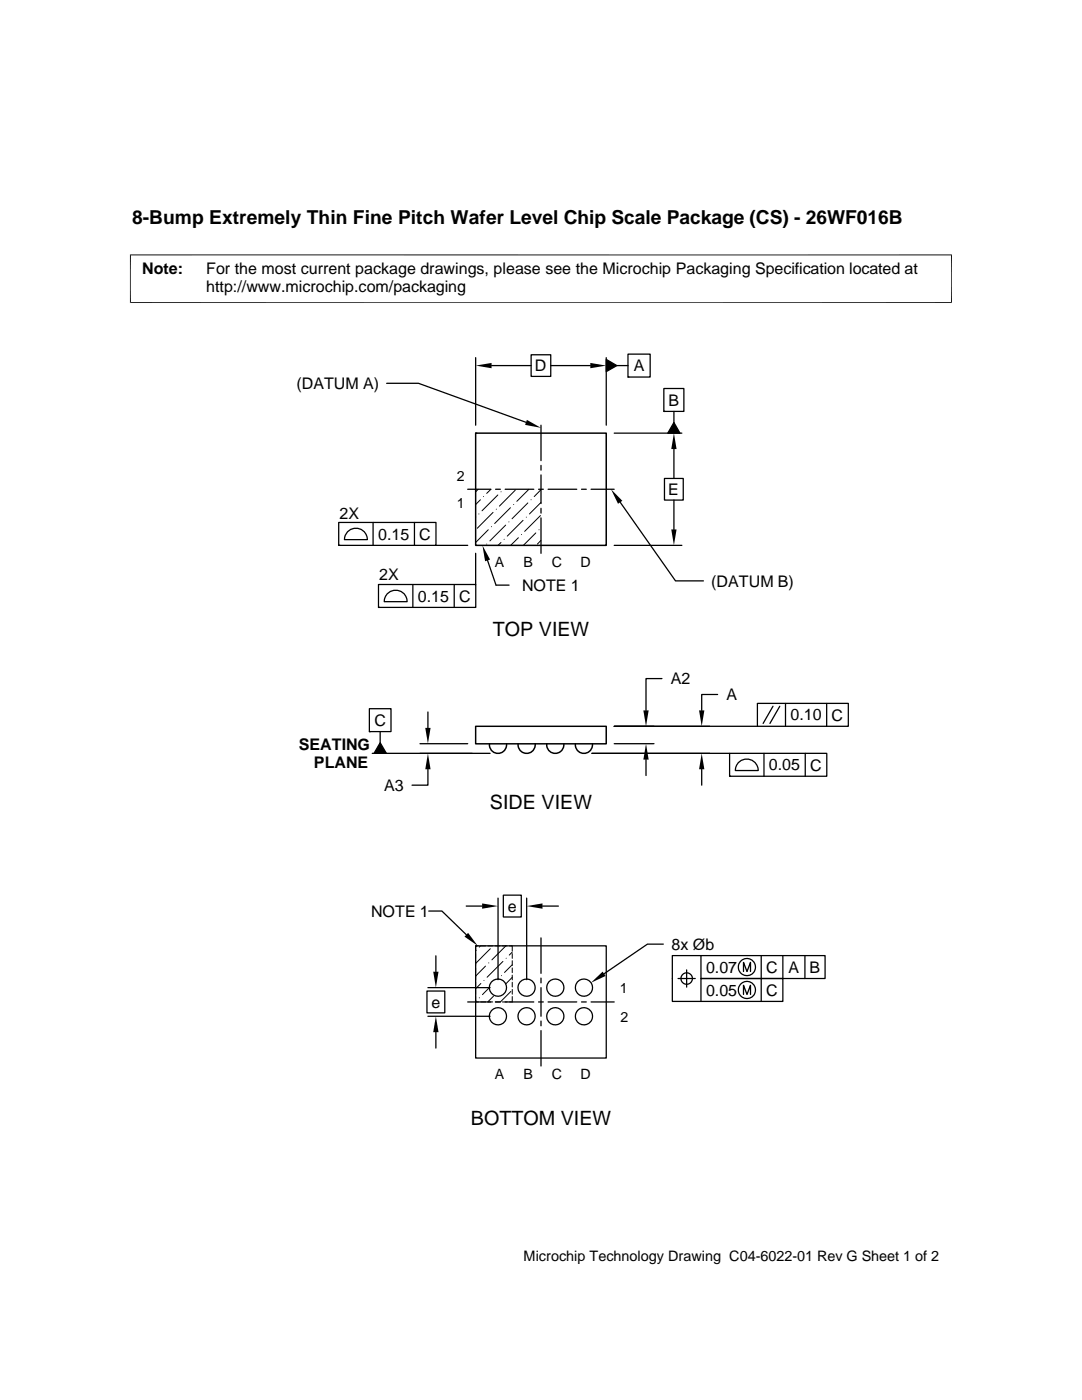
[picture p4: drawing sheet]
<svg xmlns="http://www.w3.org/2000/svg" width="216mm" height="279mm" viewBox="0 0 216 279" stroke-linecap="round" stroke-linejoin="round" font-family="sans-serif">
<g fill="none" stroke="#000" stroke-width=".25">
<path d="M77.2 76.5h6.3l21.5 7.8M94.9 71.4v13.5M98.1 73h7.9M106 70.8h3.9v4.3h-3.9zM109.9 73h7.9M121 71.7l2.1 1.3-2.1 1.2zM121 71.4v13.5M123.1 73h2.2M125.3 70.7h4.4v4.5h-4.4zM125.3 75.2h.1M132.5 77.5h4v4.6h-4zM93.3 97.6h4.6"/>
<path d="M98.9 97.6h.9M100.8 97.6h5.7M107.5 97.6h.9M107.9 84.9v7M107.9 92.9v.9M107.9 94.8v5.7M109.4 97.6h5.7M116 97.6h1M117.9 97.6h4.7M122.6 86.4h13.5M132.5 82.1h.1M132.6 95.5h3.7v4.3h-3.7z"/>
<path d="M134.5 89.6v5.9M134.5 99.8v5.9M134.5 84.3l1.2 2.1h-2.5zM134.5 82.1v2.2M67.6 104.3h19.4v4.5h-19.4zM67.6 108.8h.1M69.5 106a2.28 2.28 0 0 1 2.5-.4 2.28 2.28 0 0 1 1.3 2.1h-4.6l.4-1.2zM74.4 104.3v4.5M75.5 116.6h19.4v4.6h-19.4zM77.4 118.4a2.29 2.29 0 0 1 2.5-.4 2.29 2.29 0 0 1 1.3 2.1h-4.5l.3-1.2zM82.4 116.6v4.6M82.7 104.3v4.5"/>
<path d="M87 108.8h6.3M90.6 116.6v4.6M94.9 110.4v6.2M97.3 111.8l1.7 5h2.6M107.9 101.5v.9M107.9 103.4v7M122.6 108.8h13.5M123.8 100.2l11 15.7h5.6M75.5 121.2h.1M132.1 135.4h-3.2v6.4M143.2 138.6h-3.2v3.2M73.7 141.4h4.3v4.6h-4.3z"/>
<path d="M73.7 146h.1M74.3 150.3h23.5M75.9 146v2.2M75.9 148.2l1.2 2.1h-2.5zM83.8 148.4h9.5M85.4 153.5v3.2h-3.2M85.4 142.1v3.2M118.1 150.3h27.5M122.6 148.4h7.9M122.6 144.9h28.5M128.9 151.6v3.2M140 153.5v3.2"/>
<path d="M145.6 150.3h19.4v4.6h-19.4zM145.6 154.9h.1M147.5 152.1a2.3 2.3 0 0 1 2.4-.4 2.3 2.3 0 0 1 1.4 2.1h-4.6l.3-1.2zM151.1 140.4h18.2v4.5h-18.2zM152.4 150.3v4.6M154.2 140.9l-1.9 3.5M155.6 140.9l-2 3.5M156.7 140.4v4.5M160.7 150.3v4.6M165 140.4v4.5M99.4 179.2v16.3M100.4 178.6h3.6v4.4h-3.6z"/>
<path d="M105.1 179.2v16.3M85.2 197.8h3.6v4.3h-3.6zM85.4 197.1h12.4M85.6 181.8h2.6l4.8 4.7M87 190.8v3.1M93 180.8h3.2M93.3 200h4.6M94.9 188.8h26.1v22.4h-26.1zM94.9 188.8h.1M98.9 200h.9M100.8 200h5.7M107.5 200h.9"/>
<path d="M107.9 187.2v7M107.9 195.2v1M107.9 197.1v5.7M108.2 180.8h3.2M109.4 200h5.7M116 200h1M117.9 200h4.7M132.4 188.4h-3.2l-8.7 5.9M135.3 195.3h3.4M137 193.6v3.4M139.9 190.7v4.6h16.3v4.6h-22v-9.2h30.4v4.6h-24.7v4.6M148.4 193.9v-1.8l.7 1.8 .7-1.8v1.8"/>
<path d="M148.4 198.5v-1.9l.7 1.9 .7-1.9v1.9M151.9 190.7v9.2M156.2 190.7v4.6M160.6 190.7v4.6M85.4 202.8h12.4M87 206v3.2M107.9 203.8v.9M107.9 205.7v7"/>
<circle cx="99.4" cy="197.1" r="1.71"/>
<circle cx="105.1" cy="197.1" r="1.71"/>
<circle cx="110.8" cy="197.1" r="1.72"/>
<circle cx="116.5" cy="197.1" r="1.72"/>
<circle cx="137" cy="195.3" r="1.14"/>
<circle cx="149" cy="193" r="1.72"/>
<circle cx="149" cy="197.6" r="1.72"/>
<circle cx="99.4" cy="202.8" r="1.71"/>
<circle cx="105.1" cy="202.8" r="1.71"/>
<circle cx="110.8" cy="202.8" r="1.72"/>
<circle cx="116.5" cy="202.8" r="1.72"/>
</g>
<path d="M94.9 86.4h26.1v22.4h-26.1zM94.9 86.4h.1M94.9 144.9h26.1v3.5h-26.1zM97.7 148.4a1.72 1.72 0 0 0 1.7 2 1.72 1.72 0 0 0 1.7-2M103.4 148.4a1.72 1.72 0 0 0 1.7 2 1.72 1.72 0 0 0 1.7-2M109.1 148.4a1.72 1.72 0 0 0 1.7 2 1.72 1.72 0 0 0 1.7-2M114.8 148.4a1.72 1.72 0 0 0 1.7 2 1.72 1.72 0 0 0 1.7-2" fill="none" stroke="#000" stroke-width=".3"/>
<g fill="none" stroke="#000" stroke-width=".2">
<path d="M26 50.8v9.7M189.9 50.8v9.7M189.9 50.9h-164M25.9 60.4h164M95.4 97.6l-.5 .5M95.9 99.7l-1 1M96.5 99.1h.1M98 97.6l-.9 .9M99.3 98.8l-3.1 3.1M100 98.1h.1M102.8 97.8l-3.1 3.2M105.5 97.6l-2.4 2.5"/>
<path d="M106 99.7h.1M107.9 97.7l-1.3 1.4M94.9 103.2h.1M95.5 102.6h.1M97.1 108.6h.1M97.4 105.7l-2.5 2.6M98.1 105.1h.1M98.4 102.3l-3.2 3.1M99 101.6h.1M100 108.3l-.6 .5M100.6 107.6h.1M100.9 104.8l-3.2 3.2"/>
<path d="M101.5 104.2h.1M101.9 101.3l-3.2 3.2M102.5 100.7h.1M103.4 107.3l-1.5 1.5M104.1 106.7h.1M104.4 103.8l-3.2 3.2M105 103.2h.1M105.3 100.4l-3.1 3.1M106.9 106.4l-2.5 2.4M107.5 105.7h.1M107.8 102.9l-3.1 3.1M107.9 100.3l-2.3 2.3"/>
<path d="M107.9 107.9l-.7 .7M94.9 198.9v1.1h.6M94.9 190.3v1M94.9 191.7v1M94.9 193.2v.9M94.9 194.6v1M94.9 196v1M94.9 197.5v.9M95 199.8l-.1 .1M95 189.7h.1M95.5 188.8h-.6v1M95.6 199.1h.1"/>
<path d="M95.9 188.8l-.3 .2M95.9 196.3l-1 1M95.9 188.8h1M95.9 200h1M96.6 195.7h.1M96.9 192.8l-2 2M97.4 188.8h.9M97.4 200h.9M97.5 192.2h.1M97.6 197.1l-1.3 1.4M97.8 189.3l-2.9 3M98.5 198.8l-1.2 1.2"/>
<path d="M98.8 188.8h1M98.8 200h1M99.4 195.3v.1M100.1 194.7h.1M100.2 188.8h1M100.2 200h1M100.4 191.9l-3.2 3.1M100.9 188.8l-2.8 2.8M101 191.2h.1M101.7 188.8h.5v1M101.9 197.9l-2.1 2.1M102.2 190l-.6 .6"/>
<path d="M102.2 192.5l-1.5 1.6M102.2 195.1l-1.3 1.3M102.2 190.3v1M102.2 191.7v1M102.2 193.2v.9M102.2 194.6v1M102.2 196v1M102.2 197.5v.9M102.2 198.9v1.1h-.5"/>
</g>
<g fill="#000">
<path d="M94.9 73l3.2-.6v1.1zM117.8 72.4l3.2 .6-3.2 .5zM121 71.7l2.1 1.3-2.1 1.2zM105.1 83.8l2.8 1.6-3.1-.6zM134.5 86.4l.5 3.2h-1.1zM134.5 84.3l1.2 2.1h-2.5zM96.3 108.8l1.5 2.9-1 .3zM121.9 97.6l2.3 2.3-.9 .6zM133.9 105.7h1.1l-.5 3.1zM75.9 148.2l1.2 2.1h-2.5zM84.9 145.3h1l-.5 3.1zM85.4 150.3l.5 3.2h-1z"/>
<path d="M128.9 148.4l.5 3.2h-1zM128.4 141.8h1l-.5 3.1zM140 150.3l.5 3.2h-1zM139.5 141.8h1l-.5 3.1zM86.4 193.9h1.1l-.5 3.2zM93.4 186.2l1.9 2.6-2.6-1.9zM96.2 180.3l3.2 .5-3.2 .6zM105.1 180.8l3.1-.5v1.1zM117.9 196.1l2.3-2.2 .6 .9zM87 202.8l.5 3.2h-1.1z"/>
</g>
<g font-size="3.9">
<text x="98.3" y="126.9">TOP VIEW</text>
<text x="97.8" y="161.5">SIDE VIEW</text>
<text x="93.9" y="224.5">BOTTOM VIEW</text>
</g>
<text font-size="3.8" x="26.4" y="44.7">8-Bump Extremely Thin Fine Pitch Wafer Level Chip Scale Package (CS) - 26WF016B</text>
<g font-size="3.2">
<text x="28.4" y="54.6">Note:</text>
<text x="41.1" y="58.3">http://www.microchip.com/packaging</text>
<text x="41.1" y="54.6">For the most current package drawings, please see the Microchip Packaging Specification located at</text>
<text x="59.1" y="77.6">(DATUM A)</text>
<text x="106.7" y="74.1">D</text>
<text x="126.4" y="74.1">A</text>
<text x="133.4" y="81">B</text>
<text x="133.3" y="98.8">E</text>
<text x="67.7" y="103.5">2X</text>
<text x="75.5" y="107.7">0.15</text>
<text x="83.7" y="107.7">C</text>
<text x="75.7" y="115.8">2X</text>
<text x="104.2" y="117.9">NOTE 1</text>
<text x="141.9" y="117.1">(DATUM B)</text>
<text x="83.4" y="120.1">0.15</text>
<text x="91.6" y="120.1">C</text>
<text x="133.9" y="136.6">A2</text>
<text x="145" y="139.7">A</text>
<text x="157.8" y="143.8">0.10</text>
<text x="165.9" y="143.8">C</text>
<text x="59.6" y="149.6">SEATING</text>
<text x="74.7" y="144.9">C</text>
<text x="62.7" y="153.3">PLANE</text>
<text x="153.4" y="153.8">0.05</text>
<text x="161.6" y="153.8">C</text>
<text x="76.7" y="157.8">A3</text>
<text x="74" y="183">NOTE 1</text>
<text x="101.3" y="181.9">e</text>
<text x="134" y="189.5">8x Øb</text>
<text x="140.9" y="194.1">0.07</text>
<text x="152.9" y="194.1">C</text>
<text x="157.4" y="194.1">A</text>
<text x="161.5" y="194.1">B</text>
<text x="86.1" y="201.1">e</text>
<text x="140.9" y="198.7">0.05</text>
<text x="152.9" y="198.7">C</text>
</g>
<text font-size="2.9" x="104.5" y="251.7">Microchip Technology Drawing C04-6022-01 Rev G Sheet 1 of 2</text>
<g font-size="2.8">
<text x="91.2" y="96">2</text>
<text x="91.1" y="101.3">1</text>
<text x="98.7" y="113.1">A</text>
<text x="104.5" y="113.1">B</text>
<text x="110.1" y="113.1">C</text>
<text x="115.8" y="113.1">D</text>
<text x="123.7" y="198.1">1</text>
<text x="123.8" y="203.9">2</text>
<text x="98.7" y="215.4">A</text>
<text x="104.5" y="215.4">B</text>
<text x="110.1" y="215.4">C</text>
<text x="115.8" y="215.4">D</text>
</g>
</svg>
